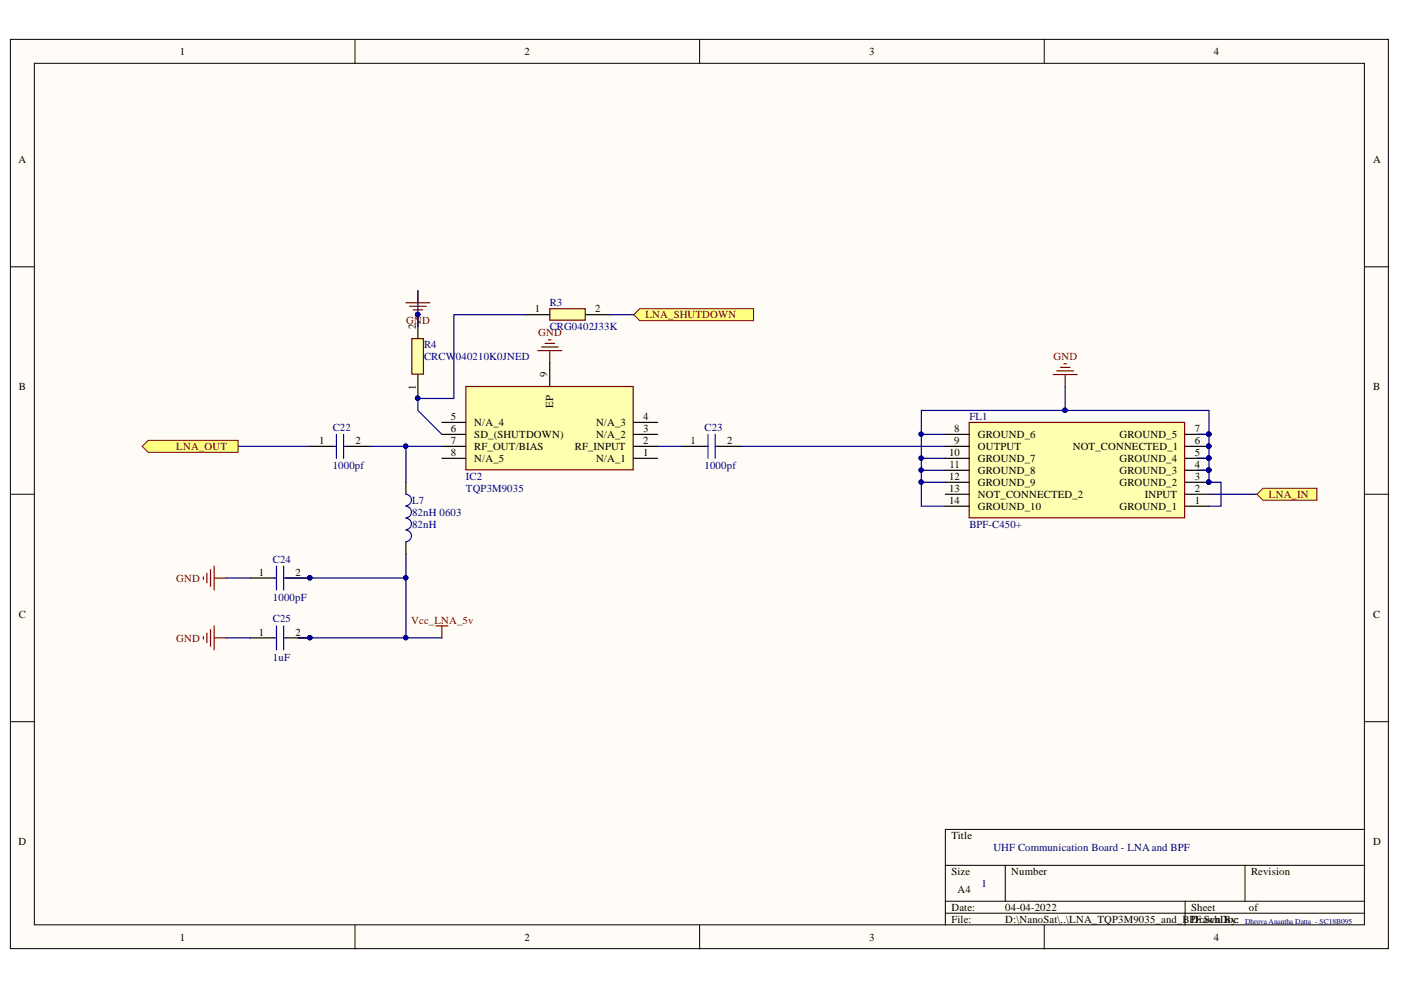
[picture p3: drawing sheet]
<svg xmlns="http://www.w3.org/2000/svg" width="297mm" height="210mm" viewBox="0 0 297 210" stroke-linecap="round" stroke-linejoin="round" font-family="sans-serif">
<g fill="#fffcf8" stroke="#000" stroke-width=".21">
<path d="M2.2 8.3h292.2v192.8h-292.2z"/>
<path d="M7.3 13.4h282v182.7h-282z"/>
</g>
<g fill="none" stroke="#000" stroke-width=".21">
<path d="M75.3 8.3v5.1M148.3 8.3v5.1M221.4 8.3v5.1M2.2 56.6h5.1M289.4 56.6h5.1M2.2 104.8h5.1M289.4 104.8h5.1M2.2 153h5.1M289.4 153h5.1M289.4 175.9h-89v20.3M75.3 196.2v5M148.3 196.2v5"/>
<path d="M200.4 183.5h89M200.4 191.1h89M200.4 193.6h89M213.1 183.5v7.6M221.4 196.2v5M251.3 191.1v5.1M264 183.5v7.6"/>
</g>
<path d="M86.1 102.3v2.5M86.1 114.9v2.6" fill="none" stroke="#000" stroke-width=".25"/>
<path d="M86.1 104.8a1.22 1.22 0 0 1 1.1 1.2 1.22 1.22 0 0 1-1.1 1.2M86.1 107.3a1.23 1.23 0 0 1 1.1 1.3 1.23 1.23 0 0 1-1.1 1.2M86.1 109.9a1.22 1.22 0 0 1 1.1 1.2 1.22 1.22 0 0 1-1.1 1.2M86.1 112.4a1.22 1.22 0 0 1 1.1 1.2 1.22 1.22 0 0 1-1.1 1.2" fill="none" stroke="#00f" stroke-width=".25"/>
<g fill="none" stroke="#800000" stroke-width=".25">
<path d="M114 74.3h5.1M114.8 73.6h3.5M115.5 72.8h2.1M116.3 72.1h.5M116.6 74.3v2.6M43.1 122.3v.5M43.1 135v.5M43.9 121.5v2.1M43.9 134.2v2.1M44.6 120.8v3.5M44.6 133.5v3.5M45.4 120v5.1"/>
<path d="M45.4 132.7v5.1M45.4 135.2h2.5M45.4 122.6h2.5"/>
</g>
<path d="M134.4 66.7l1.2-1.2h24.2v2.5h-24.2z" fill-rule="evenodd" fill="#ffff80" stroke="#800000" stroke-width=".21"/>
<path d="M92.4 132.7h2.6M93.7 132.7v2.5" fill="none" stroke="#800000" stroke-width=".25"/>
<path d="M53 122.6h5.1M53 135.2h5.1M60.7 122.6h5M60.7 135.2h5" fill="none" stroke="#000" stroke-width=".25"/>
<g fill="#000080" stroke="#000080" stroke-width=".21">
<circle cx="65.7" cy="122.5" r=".46"/>
<circle cx="65.7" cy="135.2" r=".46"/>
</g>
<path d="M58.1 122.6h.5M58.1 135.2h.5M58.6 120v5.1M58.6 132.7v5.1M60.1 120v5.1M60.1 132.7v5.1M60.1 122.6h.6M60.1 135.2h.6" fill="none" stroke="#00f" stroke-width=".25"/>
<path d="M87.3 71.8h2.5v7.5h-2.5z" fill="#ffffb0" stroke="#800000" stroke-width=".25"/>
<path d="M88.6 66.7v5.1M88.6 79.4v5.1" fill="none" stroke="#000" stroke-width=".25"/>
<g fill="#000080" stroke="#000080" stroke-width=".21">
<circle cx="88.6" cy="84.4" r=".46"/>
<circle cx="88.6" cy="66.7" r=".46"/>
</g>
<path d="M116.6 65.5h7.5v2.4h-7.5z" fill="#ffffb0" stroke="#800000" stroke-width=".25"/>
<path d="M111.5 66.7h5.1M124.2 66.7h5.1" fill="none" stroke="#000" stroke-width=".25"/>
<path d="M98.8 81.9h35.5v17.7h-35.5z" fill="#ffffb0" stroke="#800000" stroke-width=".25"/>
<g fill="none" stroke="#000" stroke-width=".25">
<path d="M116.6 76.9v5M65.7 94.6h5.1M73.4 94.6h5M93.7 97.2h5.1M93.7 94.6h5.1M93.7 92.1h5.1M93.7 89.6h5.1M134.4 97.2h5M134.4 94.6h5M134.4 92.1h5M134.4 89.6h5M144.5 94.6h5.1"/>
<path d="M152.1 94.6h5.1"/>
</g>
<path d="M86.1 64.2h5M86.8 64.9h3.6M87.6 65.7h2M88.4 66.5h.5M88.6 61.6v2.6M223.3 79.4h5.1M224.1 78.6h3.5M224.8 77.9h2.1M225.6 77.1h.5M225.8 79.4v2.5" fill="none" stroke="#800000" stroke-width=".25"/>
<path d="M70.8 94.6h.5M71.3 92.1v5.1M72.9 92.1v5.1M72.9 94.6h.5M149.6 94.6h.5M150.1 92.1v5.1M151.6 94.6h.5M151.6 92.1v5.1" fill="none" stroke="#00f" stroke-width=".25"/>
<path d="M205.5 89.6h45.7v20.2h-45.7z" fill="#ffffb0" stroke="#800000" stroke-width=".25"/>
<g fill="none" stroke="#000" stroke-width=".25">
<path d="M200.4 99.7h5.1M200.4 97.2h5.1M200.4 94.6h5.1M200.4 92.1h5.1M251.3 99.7h5M251.3 97.2h5M251.3 94.6h5M251.3 92.1h5M200.4 107.3h5.1M200.4 104.8h5.1M200.4 102.3h5.1M251.3 107.3h5"/>
<path d="M251.3 104.8h5M251.3 102.3h5"/>
</g>
<g fill="#000080" stroke="#000080" stroke-width=".21">
<circle cx="256.3" cy="102.2" r=".47"/>
<circle cx="256.3" cy="99.7" r=".46"/>
<circle cx="256.3" cy="97.1" r=".46"/>
<circle cx="256.3" cy="94.6" r=".47"/>
<circle cx="256.3" cy="92.1" r=".46"/>
<circle cx="86" cy="135.2" r=".46"/>
<circle cx="65.7" cy="122.5" r=".46"/>
<circle cx="86" cy="122.5" r=".46"/>
<circle cx="65.7" cy="135.2" r=".46"/>
<circle cx="88.6" cy="66.7" r=".46"/>
<circle cx="88.6" cy="84.4" r=".46"/>
<circle cx="86" cy="94.6" r=".46"/>
<circle cx="195.3" cy="92.1" r=".46"/>
<circle cx="195.3" cy="97.1" r=".46"/>
<circle cx="195.3" cy="99.7" r=".46"/>
<circle cx="195.3" cy="102.2" r=".46"/>
<circle cx="225.8" cy="87" r=".47"/>
</g>
<g fill="none" stroke="#000080" stroke-width=".25">
<path d="M88.6 61.6v7.7M111.5 66.7h-15.3v17.8h-7.6v2.5l5.1 5.1M129.3 66.7h5.1M50.5 94.6h15.2M78.4 94.6h7.7M93.7 94.6h-7.6v7.7M139.4 94.6h5.1M157.2 94.6h43.2M195.3 97.2v2.5h5.1M195.3 99.7v2.6h5.1M200.4 92.1h-5.1v5.1h5.1M225.8 81.9v5.1"/>
<path d="M253.8 97.2h2.5v2.5M253.8 92.1h2.5v5.1M253.8 99.7h2.5v2.6h2.6v5h-2.6M86.1 117.5v5.1M195.3 102.3v5h5.1M256.3 104.8h10.2M47.9 135.2h5.1M47.9 122.6h5.1M60.7 122.6h25.4v12.6h-22.9M86.1 135.2h7.6"/>
</g>
<g fill="#ffff80" stroke="#800000" stroke-width=".21">
<path d="M266.5 104.8l1.3-1.3h11.4v2.6h-11.4z" fill-rule="evenodd"/>
<path d="M30.2 94.6l1.2-1.2h19.1v2.5h-19.1z" fill-rule="evenodd"/>
</g>
<path d="M195.3 92.1v-5.1h61v5.1" fill="none" stroke="#000080" stroke-width=".25"/>
<g fill="#000080" stroke="#000080" stroke-width=".21">
<circle cx="256.3" cy="92.1" r=".46"/>
<circle cx="225.8" cy="87" r=".47"/>
<circle cx="195.3" cy="92.1" r=".46"/>
</g>
<g font-size="2.3">
<text x="38.1" y="11.7">1</text>
<text x="111.2" y="11.7">2</text>
<text x="184.3" y="11.7">3</text>
<text x="257.4" y="11.7">4</text>
<text x="3.9" y="34.5">A</text>
<text x="291.1" y="34.5">A</text>
<text x="88.1" y="69.8" transform="rotate(-90 88.1 69.8)">2</text>
<text x="113.4" y="66.2">1</text>
<text x="126.2" y="66.2">2</text>
<text x="4" y="82.7">B</text>
<text x="88.1" y="82.6" transform="rotate(-90 88.1 82.6)">1</text>
<text x="116" y="79.9" transform="rotate(-90 116 79.9)">9</text>
<text x="291.1" y="82.7">B</text>
<text x="95.6" y="89">5</text>
<text x="117.3" y="86.4" transform="rotate(-90 117.3 86.4)">EP</text>
<text x="136.3" y="89">4</text>
<text x="67.7" y="94.1">1</text>
<text x="75.4" y="94.1">2</text>
<text x="95.6" y="94.1">7</text>
<text x="95.6" y="91.6">6</text>
<text x="100.6" y="95.4">RF_OUT/BIAS</text>
<text x="100.6" y="92.8">SD_(SHUTDOWN)</text>
<text x="100.6" y="90.3">N/A_4</text>
<text x="121.9" y="95.4">RF_INPUT</text>
<text x="126.4" y="92.8">N/A_2</text>
<text x="126.4" y="90.3">N/A_3</text>
<text x="136.3" y="94.1">2</text>
<text x="136.3" y="91.6">3</text>
<text x="146.4" y="94.1">1</text>
<text x="154.2" y="94.1">2</text>
<text x="202.3" y="91.6">8</text>
<text x="202.3" y="94.1">9</text>
<text x="207.3" y="92.8">GROUND_6</text>
<text x="207.3" y="95.4">OUTPUT</text>
<text x="227.4" y="95.4">NOT_CONNECTED_1</text>
<text x="237.3" y="92.8">GROUND_5</text>
<text x="253.3" y="94.1">6</text>
<text x="253.3" y="91.6">7</text>
<text x="95.6" y="96.6">8</text>
<text x="100.6" y="97.9">N/A_5</text>
<text x="126.4" y="97.9">N/A_1</text>
<text x="136.3" y="96.6">1</text>
<text x="201.2" y="96.6">10</text>
<text x="201.2" y="101.7">12</text>
<text x="201.3" y="99.2">11</text>
<text x="207.3" y="97.9">GROUND_7</text>
<text x="207.3" y="100.4">GROUND_8</text>
<text x="237.3" y="100.4">GROUND_3</text>
<text x="237.3" y="97.9">GROUND_4</text>
<text x="253.3" y="101.7">3</text>
<text x="253.3" y="99.2">4</text>
<text x="253.3" y="96.6">5</text>
<text x="201.2" y="104.3">13</text>
<text x="201.2" y="106.9">14</text>
<text x="207.3" y="103">GROUND_9</text>
<text x="207.3" y="105.6">NOT_CONNECTED_2</text>
<text x="237.3" y="103">GROUND_2</text>
<text x="242.7" y="105.6">INPUT</text>
<text x="253.3" y="106.9">1</text>
<text x="253.3" y="104.3">2</text>
<text x="207.3" y="108.1">GROUND_10</text>
<text x="237.3" y="108.1">GROUND_1</text>
<text x="54.9" y="122.1">1</text>
<text x="62.7" y="122.1">2</text>
<text x="4" y="130.9">C</text>
<text x="291.1" y="130.9">C</text>
<text x="54.9" y="134.7">1</text>
<text x="62.7" y="134.7">2</text>
<text x="3.9" y="179.2">D</text>
<text x="201.7" y="177.9">Title</text>
<text x="291.1" y="179.2">D</text>
<text x="201.7" y="185.5">Size</text>
<text x="214.4" y="185.5">Number</text>
<text x="265.2" y="185.5">Revision</text>
<text x="203" y="189.3">A4</text>
<text x="201.7" y="193.1">Date:</text>
<text x="201.7" y="195.7">File:</text>
<text x="213.1" y="193.1">04-04-2022</text>
<text x="213.1" y="195.7">D:\NanoSat\..\LNA_TQP3M9035_and_BPF.SchDoc</text>
<text x="252.6" y="193.1">Sheet</text>
<text x="252.6" y="195.7">Drawn By:</text>
<text x="264.8" y="193.1">of</text>
<text x="38.1" y="199.5">1</text>
<text x="111.2" y="199.5">2</text>
<text x="184.3" y="199.5">3</text>
<text x="257.4" y="199.5">4</text>
</g>
<g font-size="2.3" fill="#000080">
<text x="116.6" y="65">R3</text>
<text x="116.6" y="70">CRG0402J33K</text>
<text x="89.9" y="73.8">R4</text>
<text x="89.9" y="76.4">CRCW</text>
<text x="96.7" y="76.4">040210K0JNED</text>
<text x="205.5" y="89">FL1</text>
<text x="70.5" y="91.3">C22</text>
<text x="149.4" y="91.3">C23</text>
<text x="70.5" y="99.4">1000pf</text>
<text x="98.8" y="101.7">IC2</text>
<text x="149.4" y="99.4">1000pf</text>
<text x="87.4" y="106.9">L7</text>
<text x="98.8" y="104.3">TQP3M9035</text>
<text x="87.4" y="111.9">82nH</text>
<text x="87.4" y="109.4">82nH 0603</text>
<text x="205.5" y="111.9">BPF-C450+</text>
<text x="57.9" y="119.3">C24</text>
<text x="57.9" y="127.4">1000pF</text>
<text x="57.9" y="132">C25</text>
<text x="57.9" y="140.1">1uF</text>
<text x="210.6" y="180.5">UHF Communication Board - LNA and BPF</text>
<text x="208.1" y="188.1">1</text>
</g>
<g font-size="2.3" fill="#800000">
<text x="86.1" y="68.8">GND</text>
<text x="114.1" y="71.3">GND</text>
<text x="136.9" y="67.5">LNA_SHUTDOWN</text>
<text x="223.4" y="76.4">GND</text>
<text x="37.4" y="95.4">LNA_OUT</text>
<text x="269.1" y="105.6">LNA_IN</text>
<text x="37.4" y="123.3">GND</text>
<text x="37.4" y="136">GND</text>
<text x="87.2" y="132.2">Vcc_LNA_5v</text>
</g>
<text font-size="1.6" fill="#000080" x="264" y="195.8">Dhruva Anantha Datta - SC18B095</text>
</svg>
